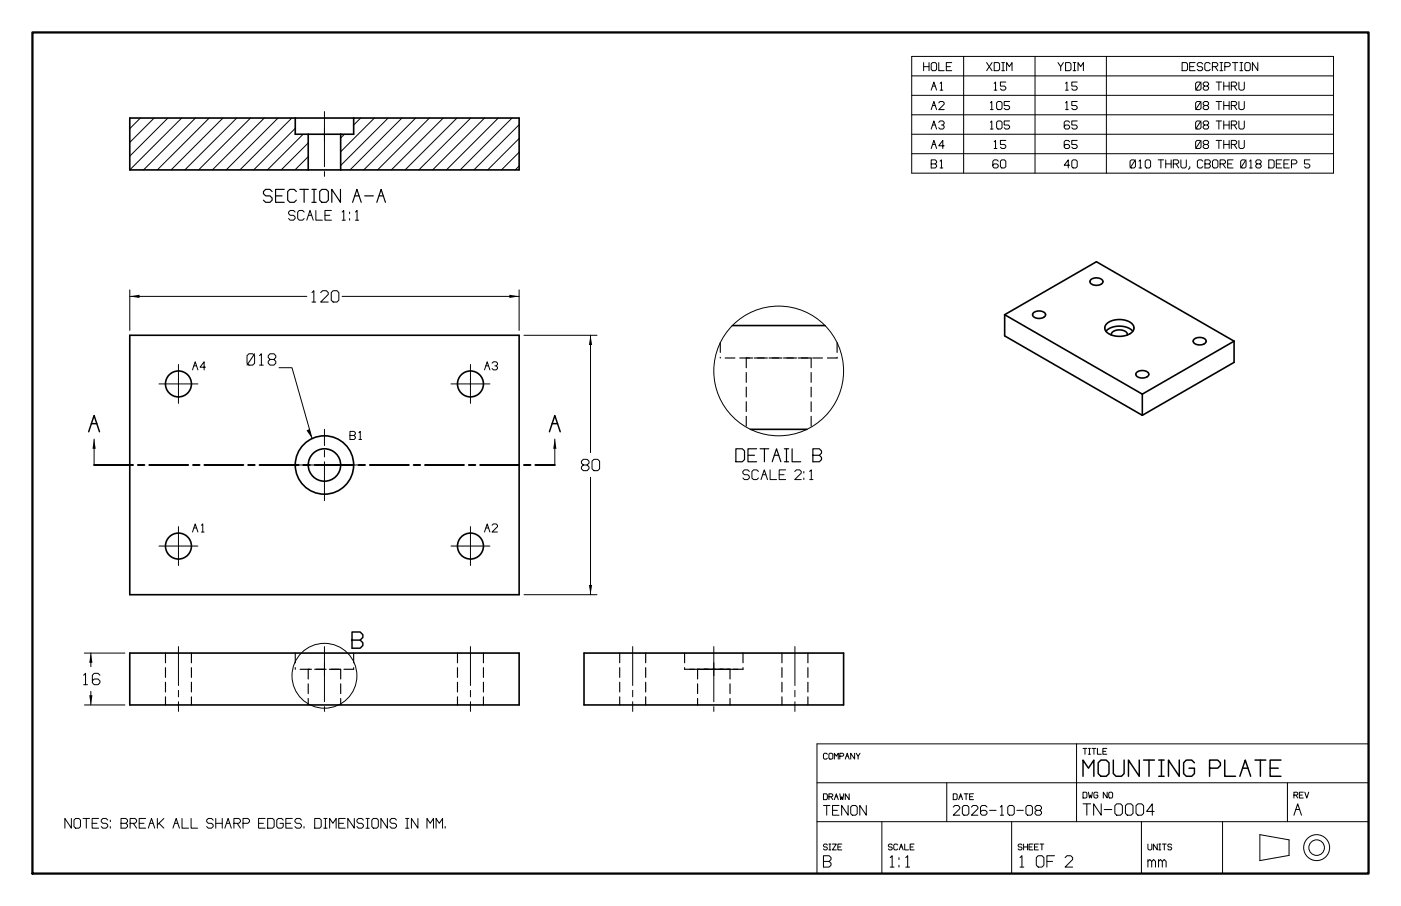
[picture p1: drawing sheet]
<svg xmlns="http://www.w3.org/2000/svg" width="432mm" height="279mm" viewBox="0 0 432 279" stroke-linecap="round" stroke-linejoin="round" font-family="sans-serif">
<g fill="none" stroke="#000" stroke-width=".5">
<path d="M40 36.4h120v16h-120zM91 36.4v5h18v-5M95 41.4v11M105 41.4v11M309.6 97.1v6.5l42.5 24.5M309.6 97.1l42.5 24.4M309.6 97.1l28.3-16.4 42.5 24.5M318.5 96.5a2.25 2.25 0 0 1 3.7 .7 2.37 2.37 0 0 1-3.9-.1zM336.2 86.3a2.25 2.25 0 0 1 3.7 .7 2.37 2.37 0 0 1-4-.2zM341.1 99.8a6.2 6.2 0 0 1 8.1 .5 1.9 1.9 0 0 1-1 2.7 6 6 0 0 1-7.6-1.2 1.69 1.69 0 0 1 .5-2zM40 103.4h120v80h-120zM225.7 100.4h28.6"/>
<path d="M340.9 102.2a6.2 6.2 0 0 1 8.2 0M342.5 103.3v-.1a1.99 1.99 0 0 1 2.5-1.5 2.02 2.02 0 0 1 2.5 1.5v.1M350.3 114.9a2.25 2.25 0 0 1 3.8 .6 2.37 2.37 0 0 1-4-.1zM368 104.6a2.25 2.25 0 0 1 3.7 .7 2.37 2.37 0 0 1-4-.1zM380.4 105.2v6.5l-28.3 16.4M380.4 105.2l-28.3 16.3M231.3 132.4h17.4M352.1 121.5v6.6M40 201.4h120v16h-120zM180 201.4h80v16h-80z"/>
<circle cx="55" cy="118.4" r="4"/>
<circle cx="145" cy="118.4" r="4"/>
<circle cx="100" cy="143.4" r="9"/>
<circle cx="100" cy="143.4" r="5"/>
<circle cx="55" cy="168.4" r="4"/>
<circle cx="145" cy="168.4" r="4"/>
</g>
<g fill="none" stroke="#000" stroke-width=".35" stroke-dasharray="3 1.5">
<path d="M222 105.7v4.7M230 110.4v21.3M250 110.4v21.3M250 110.4h-20M258 110.4h-36M258 105.7v4.7M51 201.4v16M59 201.4v16M91 201.4v5M95 206.4v11M105 206.4v11M105 206.4h-10"/>
<path d="M109 206.4h-18M109 201.4v5M141 201.4v16M149 201.4v16M191 201.4v16M199 201.4v16M211 206.4h18M211 201.4v5M215 206.4h10M215 206.4v11M220 206.4h-5M220 206.4h-9"/>
<path d="M225 206.4h-5M225 206.4v11M229 206.4h-9M229 201.4v5M241 201.4v16M249 201.4v16"/>
</g>
<g fill="none" stroke="#000" stroke-width=".31">
<path d="M281 17.4h130v36h-130zM297 17.4v36M319 17.4v36M341 17.4v36M387.7 19.3v2.5l-1.7-2.5v2.5M43.3 36.4l-3.3 3.3M47.5 36.4l-7.5 7.5M51.8 36.4l-11.8 11.8M56 36.4l-16 16M60.2 36.4l-16 16M64.5 36.4l-16 16M68.7 36.4l-16 16"/>
<path d="M73 36.4l-16 16M77.2 36.4l-16 16M81.5 36.4l-16 16M85.7 36.4l-16 16M89.9 36.4l-16 16M91 39.6l-12.8 12.8M111.2 36.4l-2.2 2.2M115.4 36.4l-10.4 10.4M119.6 36.4l-14.6 14.6M123.9 36.4l-16 16M128.1 36.4l-16 16M132.4 36.4l-16 16"/>
<path d="M136.6 36.4l-16 16M140.9 36.4l-16 16M145.1 36.4l-16 16M149.3 36.4l-16 16M153.6 36.4l-16 16M157.8 36.4l-16 16M160 38.5l-13.9 13.9M281 23.4h130M281 29.4h130M281 35.4h130M93.4 41.4l-11 11M95 48.3l-4.1 4.1"/>
<path d="M95 44.1l-8.3 8.3M106.2 41.4l-1.2 1.2M160 51.2l-1.2 1.2M160 47l-5.4 5.4M160 42.7l-9.7 9.7M281 41.4h130M281 47.4h130M109.5 67.9h1M40 89.4v12.5M40 91.4h54.6M105.4 91.4h54.6M160 89.4v12.5"/>
<path d="M86 113.4h4l6.2 21.8M161.5 103.4h22.5M182 103.4v36.2M29 135.4v8M171 135.4v8M182 147.2v36.2M249.6 147.9h.9M161.5 183.4h22.5M26 201.4h12.5M26 217.4h12.5M28 201.4v4.2M28 213.2v4.2"/>
<path d="M251.8 229.4h170v40h-170zM331.8 229.4v24M339.9 231.7h.9M341.1 230.8h-1.2v1.8h1.2M134.4 255.4v-3l1 1.5 1-1.5v3M137.2 254.9v.5M251.8 253.4h170M251.8 241.4h170M271.8 253.4v16M291.8 241.4v12M311.8 253.4v16M319.5 249.9l-.5-.5v-.5l.5-.5h1l.5 .5v.5l-.5 .5h-1l-.5 .5v.5l.5 .5h1l.5-.5v-.5l-.5-.5"/>
<path d="M351.8 253.4v16M376.8 253.4v16M388.3 257.4l9 1.6v4.8l-9 1.6zM396.8 241.4v12M259.4 260.3h-1.2v1.8h1.2"/>
<circle cx="240" cy="114.4" r="20"/>
<circle cx="100" cy="208.4" r="10"/>
<circle cx="405.8" cy="261.4" r="4"/>
<circle cx="405.8" cy="261.4" r="2.4"/>
</g>
<g fill="none" stroke="#000" stroke-width=".31" stroke-dasharray="12 1.5 2 1.5">
<path d="M100 39.4v15M100 34.4v9M49 118.4h12M139 118.4h12M55 124.4v-12M145 124.4v-12M89 143.4h22M100 154.4v-22M49 168.4h12M55 174.4v-12M139 168.4h12M145 174.4v-12"/>
<path d="M55 199.4v20M100 199.4v9M145 199.4v20M195 199.4v20M220 199.4v9M245 199.4v20M100 204.4v15M220 204.4v15"/>
</g>
<path d="M29 143.4h142" fill="none" stroke="#000" stroke-width=".6" stroke-dasharray="12 1.5 2 1.5"/>
<path d="M10 10h411.8v259.4h-411.8z" fill="none" stroke="#000" stroke-width=".7"/>
<path d="M40 91.4l3-.5v1zM157 90.9l3 .5-3 .5zM182 103.4l.5 3h-1zM29 135.4l.5 3h-1zM94.5 132.7l.9-.4 .8 2.9zM171 135.4l.5 3h-1zM181.5 180.4h1l-.5 3zM28 201.4l.5 3h-1zM27.5 214.4h1l-.5 3z" fill="#000"/>
<path d="M116.1 62.4l1.4-4 1.3 4M250.5 140.4h2l.7-.7v-.6l-.7-.7h-2v4h2l.7-.7v-.6l-.7-.7" fill="none" stroke="#000" stroke-width=".36"/>
<g font-size="6.9">
<text x="27.3" y="133.1">A</text>
<text x="169.3" y="133.1">A</text>
<text x="108.5" y="199.9">B</text>
<text x="333.8" y="239.4">MOUNTING PLATE</text>
</g>
<g font-size="5.6">
<text x="81.2" y="62.4">SECTION A-A</text>
<text x="226.8" y="142.4">DETAIL B</text>
</g>
<g font-size="4.9">
<text x="95.6" y="93.1">120</text>
<text x="76.1" y="112.6">Ø18</text>
<text x="179.2" y="145.2">80</text>
<text x="25.2" y="211.1">16</text>
<text x="333.8" y="251.4">TN-0004</text>
<text x="398.8" y="251.4">A</text>
<text x="253.8" y="267.4">B</text>
<text x="273.8" y="267.4">1:1</text>
<text x="313.8" y="267.4">1 OF 2</text>
<text x="353.8" y="267.4">mm</text>
</g>
<g font-size="4.2">
<text x="89" y="67.9">SCALE 1:1</text>
<text x="228.9" y="147.9">SCALE 2:1</text>
<text x="253.8" y="251.4">TENON</text>
<text x="293.8" y="251.4">2026-10-08</text>
<text x="20" y="255.4">NOTES: BREAK ALL SHARP EDGES. DIMENSIONS IN MM.</text>
</g>
<g font-size="3.5">
<text x="284.7" y="21.8">HOLE</text>
<text x="304.1" y="21.8">XDIM</text>
<text x="326.1" y="21.8">YDIM</text>
<text x="364.3" y="21.8">DESCRIPTION</text>
<text x="287" y="27.8">A1</text>
<text x="306" y="27.8">15</text>
<text x="328" y="27.8">15</text>
<text x="368.5" y="27.8">Ø8 THRU</text>
<text x="287" y="33.8">A2</text>
<text x="304.8" y="33.8">105</text>
<text x="328" y="33.8">15</text>
<text x="368.5" y="33.8">Ø8 THRU</text>
<text x="287" y="39.8">A3</text>
<text x="304.8" y="39.8">105</text>
<text x="328" y="39.8">65</text>
<text x="368.5" y="39.8">Ø8 THRU</text>
<text x="287" y="45.8">A4</text>
<text x="306" y="45.8">15</text>
<text x="328" y="45.8">65</text>
<text x="368.5" y="45.8">Ø8 THRU</text>
<text x="287" y="51.8">B1</text>
<text x="306" y="51.8">60</text>
<text x="328" y="51.8">40</text>
<text x="348.3" y="51.8">Ø10 THRU, CBORE Ø18 DEEP 5</text>
<text x="59.3" y="114.1">A4</text>
<text x="149.3" y="114.1">A3</text>
<text x="107.9" y="135.5">B1</text>
<text x="59.3" y="164.1">A1</text>
<text x="149.3" y="164.1">A2</text>
</g>
<g font-size="2.5">
<text x="333.8" y="232.6">TITLE</text>
<text x="253.8" y="234.1">COMPANY</text>
<text x="253.8" y="246.6">DRAWN</text>
<text x="293.8" y="246.6">DATE</text>
<text x="333.8" y="246.1">DWG NO</text>
<text x="398.8" y="246.1">REV</text>
<text x="253.8" y="262.1">SIZE</text>
<text x="273.8" y="262.1">SCALE</text>
<text x="313.8" y="262.1">SHEET</text>
<text x="353.8" y="262.1">UNITS</text>
</g>
</svg>
